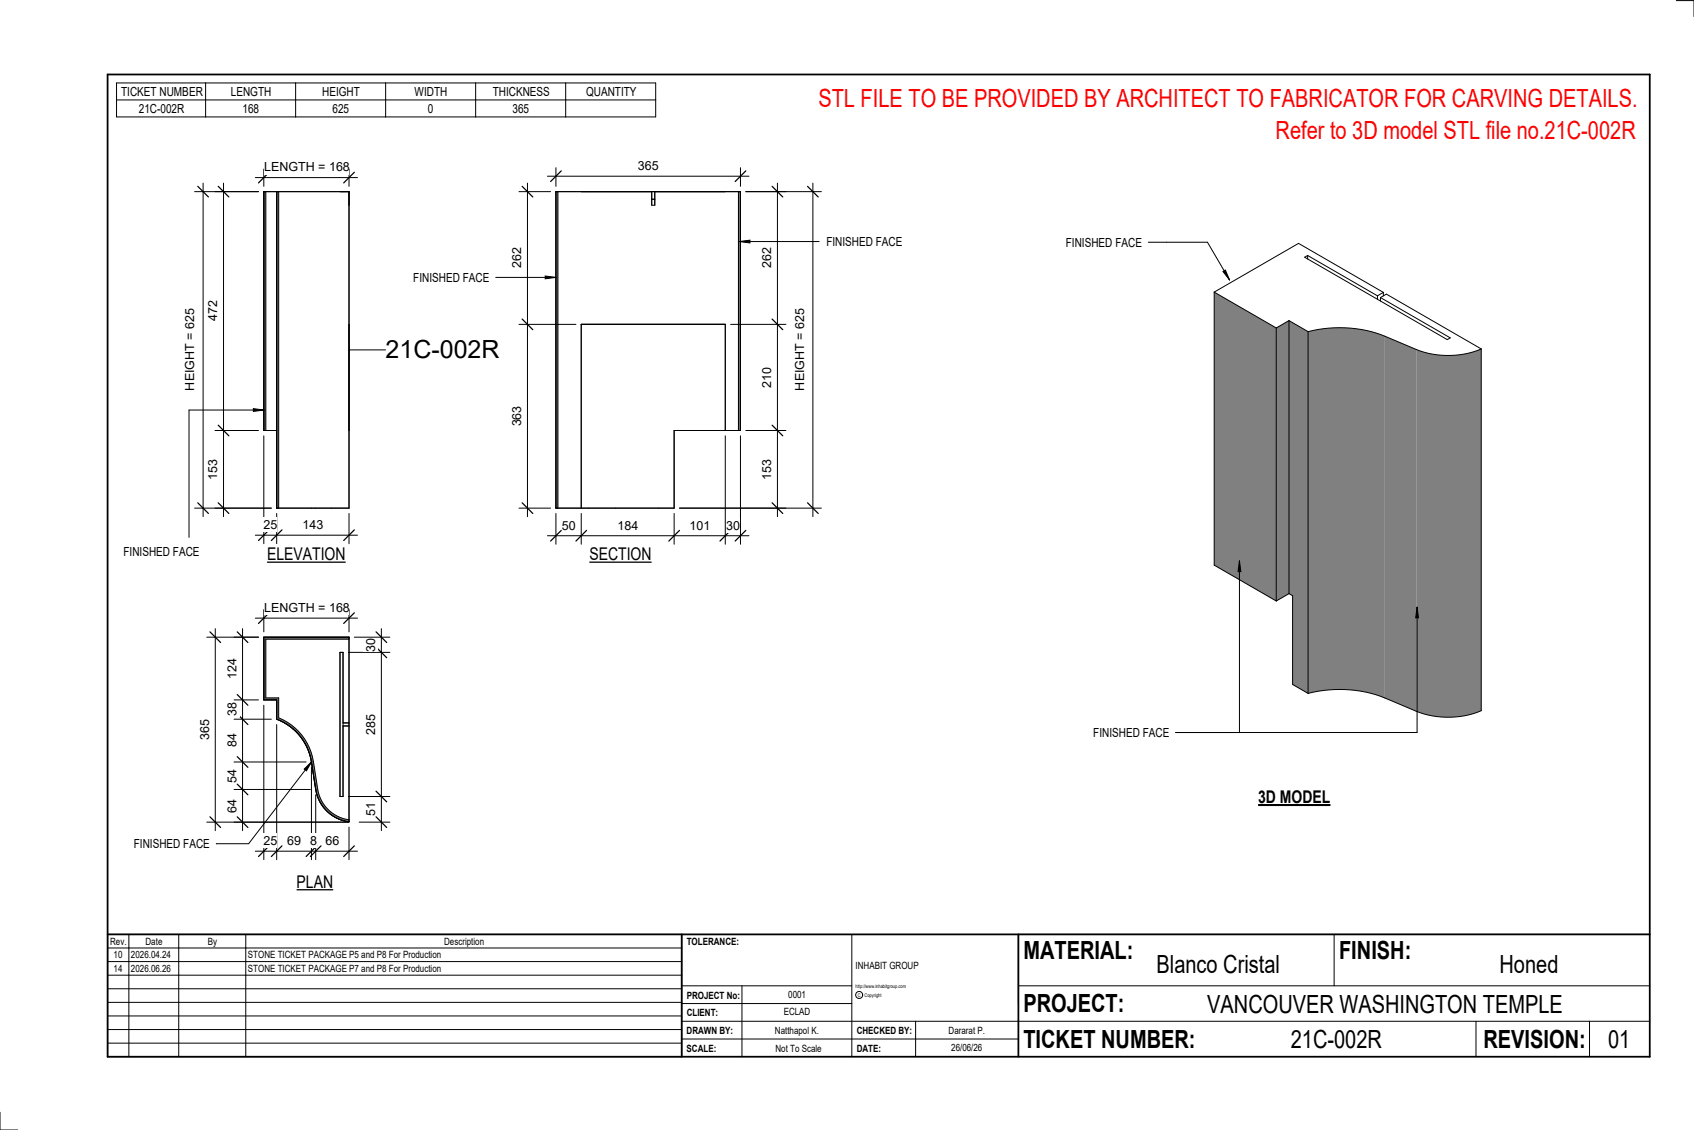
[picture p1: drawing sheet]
<svg xmlns="http://www.w3.org/2000/svg" width="914mm" height="610mm" viewBox="0 0 914 610" stroke-linecap="round" stroke-linejoin="round" font-family="sans-serif">
<path d="M142 344h46v1h-45v31h7v11a31 31 0 0 1 19 24l2 15a20 20 0 0 0 17 16v1a21 21 0 0 1-18-17l-2-15a30 30 0 0 0-19-23v-10h-7z" fill="#7c7c7c"/>
<path d="M184 352h1v78h-1zM188 345h-45v31h7v11a31 31 0 0 1 19 24l2 15a20 20 0 0 0 17 16M149 388a30 30 0 0 1 19 23M149 388v-10h-7v-34h46v99a21 21 0 0 1-18-17l-2-15M185 392h3M185 390h3" fill="none" stroke="#000" stroke-width=".54"/>
<g fill="#7c7c7c">
<path d="M142 103h1v129h-1z"/>
<path d="M149 103h1v171h-1z"/>
</g>
<path d="M143 103v129M150 103v171M168 103h-19v171M170 103h18M188 103h-46v129h7M188 103v171M149 274h19M149 274h39M170 274h18" fill="none" stroke="#000" stroke-width=".54"/>
<g fill="#7c7c7c">
<path d="M300 103h1v171h-1z"/>
<path d="M399 103h1v129h-1z"/>
</g>
<path d="M300 103h18M300 103h100v129h-36v42h-64M300 103v171M301 103v171M332 103h23M352 103v8h1v-8M352 107h1M399 103v129M391 232v-57h-77v99M300 274h18M332 274h23" fill="none" stroke="#000" stroke-width=".54"/>
<g fill="#808080">
<path d="M706 179a68 68 0 0 1 42 2v196a67 67 0 0 0-42-3z"/>
<path d="M748 181l16 8v195l-16-7z"/>
<path d="M764 189a47 47 0 0 0 36-1v195a47 47 0 0 1-36 1z"/>
<path d="M655 158l34 19v147l-34-19z"/>
<path d="M689 177l7-4v147l-7 4z"/>
<path d="M696 173l10 6v195l-8-5v-48l-2-1z"/>
</g>
<g fill="none" stroke="#000" stroke-width=".54">
<path d="M706 138l38 22M706 138l-2 1 77 44 2-1-38-21M706 138v2M655 158l46-27 46 27M655 158l34 19M655 158v147l34 19M744 160v1M747 158l-3 2M747 158v2M689 177v147M696 173l-7 4M696 173l10 6"/>
<path d="M696 173v147M706 179a68 68 0 0 1 42 2l16 8a47 47 0 0 0 36-1M706 179v195M745 161l3-2 52 29M745 161v1M800 188v195a47 47 0 0 1-36 1l-16-7a67 67 0 0 0-42-3M138 333h55M142 329v12M188 329v12M696 320l2 1v48l8 5M696 320l-7 4"/>
</g>
<path d="M145 331l-5 5M191 331l-5 5" fill="none" stroke="#000" stroke-width=".67"/>
<path d="M143 324h45v8h-45z" fill="#fff"/>
<path d="M131 339v109M126 344h14M126 378h14M126 388h20M126 411h39M126 426h42M126 444h62" fill="none" stroke="#000" stroke-width=".54"/>
<path d="M128 341l6 6M128 375l6 5M128 385l6 6M128 408l6 6M128 423l6 6M128 441l6 5" fill="none" stroke="#000" stroke-width=".67"/>
<g fill="#fff">
<path d="M122 355h7v11h-7z"/>
<path d="M122 379h7v7h-7z"/>
<path d="M122 396h7v7h-7z"/>
<path d="M122 415h7v7h-7z"/>
<path d="M122 431h7v7h-7z"/>
</g>
<path d="M116 339v109M112 344h28M112 444h76" fill="none" stroke="#000" stroke-width=".54"/>
<path d="M113 341l6 6M113 441l6 5" fill="none" stroke="#000" stroke-width=".67"/>
<path d="M107 388h7v11h-7z" fill="#fff"/>
<path d="M142 380v84M149 391v73M168 414v50M170 429v35M138 459h55M188 446v18" fill="none" stroke="#000" stroke-width=".54"/>
<path d="M145 456l-5 6M152 456l-6 6M171 456l-6 6M173 456l-5 6M191 456l-5 6" fill="none" stroke="#000" stroke-width=".67"/>
<g fill="#fff">
<path d="M142 450h8v7h-8z"/>
<path d="M155 450h7v7h-7z"/>
<path d="M167 450h4v7h-4z"/>
<path d="M176 450h7v7h-7z"/>
</g>
<path d="M206 339v109M188 352h22M191 344h19M188 430h22M194 444h16" fill="none" stroke="#000" stroke-width=".54"/>
<path d="M203 349l6 6M203 341l6 6M203 427l6 6M203 441l6 5" fill="none" stroke="#000" stroke-width=".67"/>
<g fill="#fff">
<path d="M196 344h8v8h-8z"/>
<path d="M196 385h8v11h-8z"/>
<path d="M196 433h8v7h-8z"/>
</g>
<path d="M188 189h20" fill="none" stroke="#000" stroke-width=".54"/>
<path d="M208 181h62v15h-62z" fill="#fff"/>
<path d="M142 235v58M149 277v16M188 277v16M138 289h55" fill="none" stroke="#000" stroke-width=".54"/>
<path d="M145 286l-5 6M152 286l-6 6M191 286l-5 6" fill="none" stroke="#000" stroke-width=".67"/>
<g fill="#fff">
<path d="M142 279h8v8h-8z"/>
<path d="M163 279h11v8h-11z"/>
</g>
<path d="M121 99v180M116 103h24M116 232h24M116 274h30" fill="none" stroke="#000" stroke-width=".54"/>
<path d="M118 101l6 5M118 229l6 6M118 271l6 6" fill="none" stroke="#000" stroke-width=".67"/>
<g fill="#fff">
<path d="M111 162h8v11h-8z"/>
<path d="M111 248h8v11h-8z"/>
</g>
<path d="M138 96h55M142 91v10M188 91v10" fill="none" stroke="#000" stroke-width=".54"/>
<path d="M145 93l-5 6M191 93l-5 6" fill="none" stroke="#000" stroke-width=".67"/>
<path d="M143 86h45v8h-45z" fill="#fff"/>
<path d="M110 99v180M105 103h35M105 274h41" fill="none" stroke="#000" stroke-width=".54"/>
<path d="M107 101l6 5M107 271l6 6" fill="none" stroke="#000" stroke-width=".67"/>
<path d="M99 167h7v44h-7z" fill="#fff"/>
<path d="M391 235v59M400 235v59M300 277v17M314 277v17M364 277v17M295 289h109" fill="none" stroke="#000" stroke-width=".54"/>
<path d="M303 286l-6 6M317 286l-6 6M367 286l-6 6M394 286l-5 6M403 286l-6 6" fill="none" stroke="#000" stroke-width=".67"/>
<g fill="#fff">
<path d="M303 280h8v7h-8z"/>
<path d="M333 280h11v7h-11z"/>
<path d="M372 280h11v7h-11z"/>
<path d="M392 280h7v7h-7z"/>
</g>
<path d="M420 99v180M403 103h21M394 175h30M403 232h21M367 274h57" fill="none" stroke="#000" stroke-width=".54"/>
<path d="M417 101l6 5M417 172l6 6M417 229l6 6M417 271l6 6" fill="none" stroke="#000" stroke-width=".67"/>
<g fill="#fff">
<path d="M410 248h8v11h-8z"/>
<path d="M410 198h8v11h-8z"/>
<path d="M410 134h8v11h-8z"/>
</g>
<path d="M295 95h109M300 90v11M400 90v11" fill="none" stroke="#000" stroke-width=".54"/>
<path d="M303 92l-6 6M403 92l-6 6" fill="none" stroke="#000" stroke-width=".67"/>
<path d="M344 86h11v7h-11z" fill="#fff"/>
<path d="M439 99v180M403 103h40M367 274h76" fill="none" stroke="#000" stroke-width=".54"/>
<path d="M436 101l6 5M436 271l6 6" fill="none" stroke="#000" stroke-width=".67"/>
<path d="M428 167h8v44h-8z" fill="#fff"/>
<path d="M285 99v180M280 103h17M280 175h31M280 274h17" fill="none" stroke="#000" stroke-width=".54"/>
<path d="M282 101l6 5M282 172l6 6M282 271l6 6" fill="none" stroke="#000" stroke-width=".67"/>
<g fill="#fff">
<path d="M275 219h8v11h-8z"/>
<path d="M275 134h8v11h-8z"/>
</g>
<g fill="none" stroke="#000" stroke-width=".54">
<path d="M905 0h9v9M460 504v66M720 504v28M891 504h-341v37M368 532h92M401 532v38M550 532h341M368 551h523M368 541h92M494 551v19M797 551v19M858 551v19"/>
<path d="M368 561h182M0 600v10h10"/>
<circle cx="464" cy="537" r="1.9"/>
</g>
<path d="M58 40h833v530h-833zM58 504h833M368 504v66M550 504v66" fill="none" stroke="#000" stroke-width=".96"/>
<g fill="#fff">
<path d="M652 534h192v15h-192z"/>
<path d="M513 562h17v6h-17z"/>
<path d="M425 533h10v6h-10z"/>
<path d="M423 543h15v6h-15z"/>
<path d="M418 553h24v6h-24z"/>
<path d="M624 513h68v15h-68z"/>
<path d="M809 513h33v15h-33z"/>
<path d="M512 553h20v6h-20z"/>
<path d="M697 553h49v15h-49z"/>
<path d="M442 45h443v16h-443z"/>
<path d="M868 553h12v15h-12z"/>
<path d="M61 512h5v6h-5z"/>
<path d="M61 520h5v6h-5z"/>
</g>
<path d="M58 504h310v66h-310zM58 519h310M58 511h310M70 504v66M96 504v66M133 504v66M58 533h310M58 526h310M58 555h310M58 548h310M58 541h310M58 563h310" fill="none" stroke="#000" stroke-width=".54"/>
<path d="M144 294h43v10h-43z" fill="#fff"/>
<path d="M144 303h43" fill="none" stroke="#000" stroke-width=".69" stroke-linecap="butt"/>
<path d="M160 471h20v10h-20z" fill="#fff"/>
<path d="M160 480h20" fill="none" stroke="#000" stroke-width=".69" stroke-linecap="butt"/>
<path d="M679 424h39v12h-39z" fill="#fff"/>
<path d="M679 434h39" fill="none" stroke="#000" stroke-width="1.1" stroke-linecap="butt"/>
<path d="M689 63h196v15h-196z" fill="#fff"/>
<path d="M294 149l6 1h-6z" fill="#000"/>
<path d="M268 150h32M294 149l6 1h-6z" fill="none" stroke="#000" stroke-width=".54"/>
<path d="M223 146h41v8h-41z" fill="#fff"/>
<path d="M137 220l6 1-6 1z" fill="#000"/>
<path d="M137 220l6 1-6 1zM143 221h-41v69" fill="none" stroke="#000" stroke-width=".54"/>
<path d="M67 294h40v7h-40z" fill="#fff"/>
<path d="M399 130h6v1z" fill="#000"/>
<path d="M399 130h6v1zM399 130h43" fill="none" stroke="#000" stroke-width=".54"/>
<g fill="#fff">
<path d="M446 127h41v7h-41z"/>
<path d="M318 294h34v10h-34z"/>
</g>
<path d="M318 303h34" fill="none" stroke="#000" stroke-width=".69" stroke-linecap="butt"/>
<path d="M164 415l4-4-3 5zM168 411l-34 44h-17" fill="none" stroke="#000" stroke-width=".54"/>
<path d="M164 415l4-4-3 5z" fill="#000"/>
<path d="M72 451h41v8h-41z" fill="#fff"/>
<path d="M63 45h291v18h-291zM63 54h291M111 45v18M160 45v18M208 45v18M257 45v18M305 45v18M669 303l1 5h-2zM669 303v92M765 328l1 5h-2zM765 328v67h-130" fill="none" stroke="#000" stroke-width=".54"/>
<path d="M669 303l1 5h-2zM765 328l1 5h-2z" fill="#000"/>
<path d="M590 391h41v8h-41z" fill="#fff"/>
<path d="M620 131h32l12 20M660 146h1l3 5z" fill="none" stroke="#000" stroke-width=".54"/>
<path d="M660 146h1l3 5z" fill="#000"/>
<path d="M575 127h41v8h-41z" fill="#fff"/>
<g font-size="13.5" fill="#f00">
<text x="442" y="58">STL FILE TO BE PROVIDED BY ARCHITECT TO FABRICATOR FOR CARVING DETAILS.</text>
<text x="689" y="75">Refer to 3D model STL file no.21C-002R</text>
</g>
<g font-size="13.5">
<text x="208" y="193">21C-002R</text>
<text x="552" y="517">MATERIAL:</text>
<text x="723" y="517">FINISH:</text>
<text x="624" y="525">Blanco Cristal</text>
<text x="809" y="525">Honed</text>
<text x="552" y="546">PROJECT:</text>
<text x="652" y="546">VANCOUVER WASHINGTON TEMPLE</text>
<text x="552" y="565">TICKET NUMBER:</text>
<text x="697" y="565">21C-002R</text>
<text x="801" y="565">REVISION:</text>
<text x="868" y="565">01</text>
</g>
<g font-size="9.4">
<text x="144" y="302">ELEVATION</text>
<text x="318" y="302">SECTION</text>
<text x="679" y="433">3D MODEL</text>
<text x="160" y="479">PLAN</text>
</g>
<g font-size="6.7">
<text x="65" y="52">TICKET NUMBER</text>
<text x="125" y="52">LENGTH</text>
<text x="174" y="52">HEIGHT</text>
<text x="224" y="52">WIDTH</text>
<text x="266" y="52">THICKNESS</text>
<text x="316" y="52">QUANTITY</text>
<text x="75" y="61">21C-002R</text>
<text x="131" y="61">168</text>
<text x="179" y="61">625</text>
<text x="231" y="61">0</text>
<text x="277" y="61">365</text>
<text x="143" y="92">LENGTH = 168</text>
<text x="344" y="92">365</text>
<text x="446" y="133">FINISHED FACE</text>
<text x="575" y="133">FINISHED FACE</text>
<text x="281" y="145" transform="rotate(-90 281 145)">262</text>
<text x="416" y="145" transform="rotate(-90 416 145)">262</text>
<text x="223" y="152">FINISHED FACE</text>
<text x="117" y="173" transform="rotate(-90 117 173)">472</text>
<text x="416" y="209" transform="rotate(-90 416 209)">210</text>
<text x="105" y="211" transform="rotate(-90 105 211)">HEIGHT = 625</text>
<text x="434" y="211" transform="rotate(-90 434 211)">HEIGHT = 625</text>
<text x="281" y="230" transform="rotate(-90 281 230)">363</text>
<text x="117" y="259" transform="rotate(-90 117 259)">153</text>
<text x="416" y="259" transform="rotate(-90 416 259)">153</text>
<text x="142" y="285">25</text>
<text x="163" y="285">143</text>
<text x="303" y="286">50</text>
<text x="333" y="286">184</text>
<text x="372" y="286">101</text>
<text x="392" y="286">30</text>
<text x="67" y="300">FINISHED FACE</text>
<text x="143" y="330">LENGTH = 168</text>
<text x="203" y="352" transform="rotate(-90 203 352)">30</text>
<text x="128" y="366" transform="rotate(-90 128 366)">124</text>
<text x="128" y="386" transform="rotate(-90 128 386)">38</text>
<text x="113" y="399" transform="rotate(-90 113 399)">365</text>
<text x="203" y="396" transform="rotate(-90 203 396)">285</text>
<text x="590" y="398">FINISHED FACE</text>
<text x="128" y="403" transform="rotate(-90 128 403)">84</text>
<text x="128" y="422" transform="rotate(-90 128 422)">54</text>
<text x="128" y="438" transform="rotate(-90 128 438)">64</text>
<text x="203" y="440" transform="rotate(-90 203 440)">51</text>
<text x="142" y="456">25</text>
<text x="155" y="456">69</text>
<text x="167" y="456">8</text>
<text x="176" y="456">66</text>
<text x="72" y="458">FINISHED FACE</text>
</g>
<g font-size="5.4">
<text x="59" y="510">Rev.</text>
<text x="79" y="510">Date</text>
<text x="112" y="510">By</text>
<text x="240" y="510">Description</text>
<text x="371" y="510">TOLERANCE:</text>
<text x="61" y="517">10</text>
<text x="71" y="517">2026.04.24</text>
<text x="134" y="517">STONE TICKET PACKAGE P5 and P8 For Production</text>
<text x="61" y="525">14</text>
<text x="71" y="524">2026.06.26</text>
<text x="134" y="524">STONE TICKET PACKAGE P7 and P8 For Production</text>
<text x="462" y="523">INHABIT GROUP</text>
<text x="371" y="539">PROJECT No:</text>
<text x="425" y="538">0001</text>
<text x="371" y="548">CLIENT:</text>
<text x="423" y="548">ECLAD</text>
<text x="371" y="558">DRAWN BY:</text>
<text x="418" y="558">Natthapol K.</text>
<text x="462" y="558">CHECKED BY:</text>
<text x="512" y="558">Dararat P.</text>
<text x="371" y="567">SCALE:</text>
<text x="419" y="567">Not To Scale</text>
<text x="462" y="567">DATE:</text>
<text x="513" y="567">26/06/26</text>
</g>
<g font-size="2.7">
<text x="462" y="533">http://www.inhabitgroup.com</text>
<text x="463" y="538">C</text>
<text x="467" y="538">Copyright</text>
</g>
</svg>
